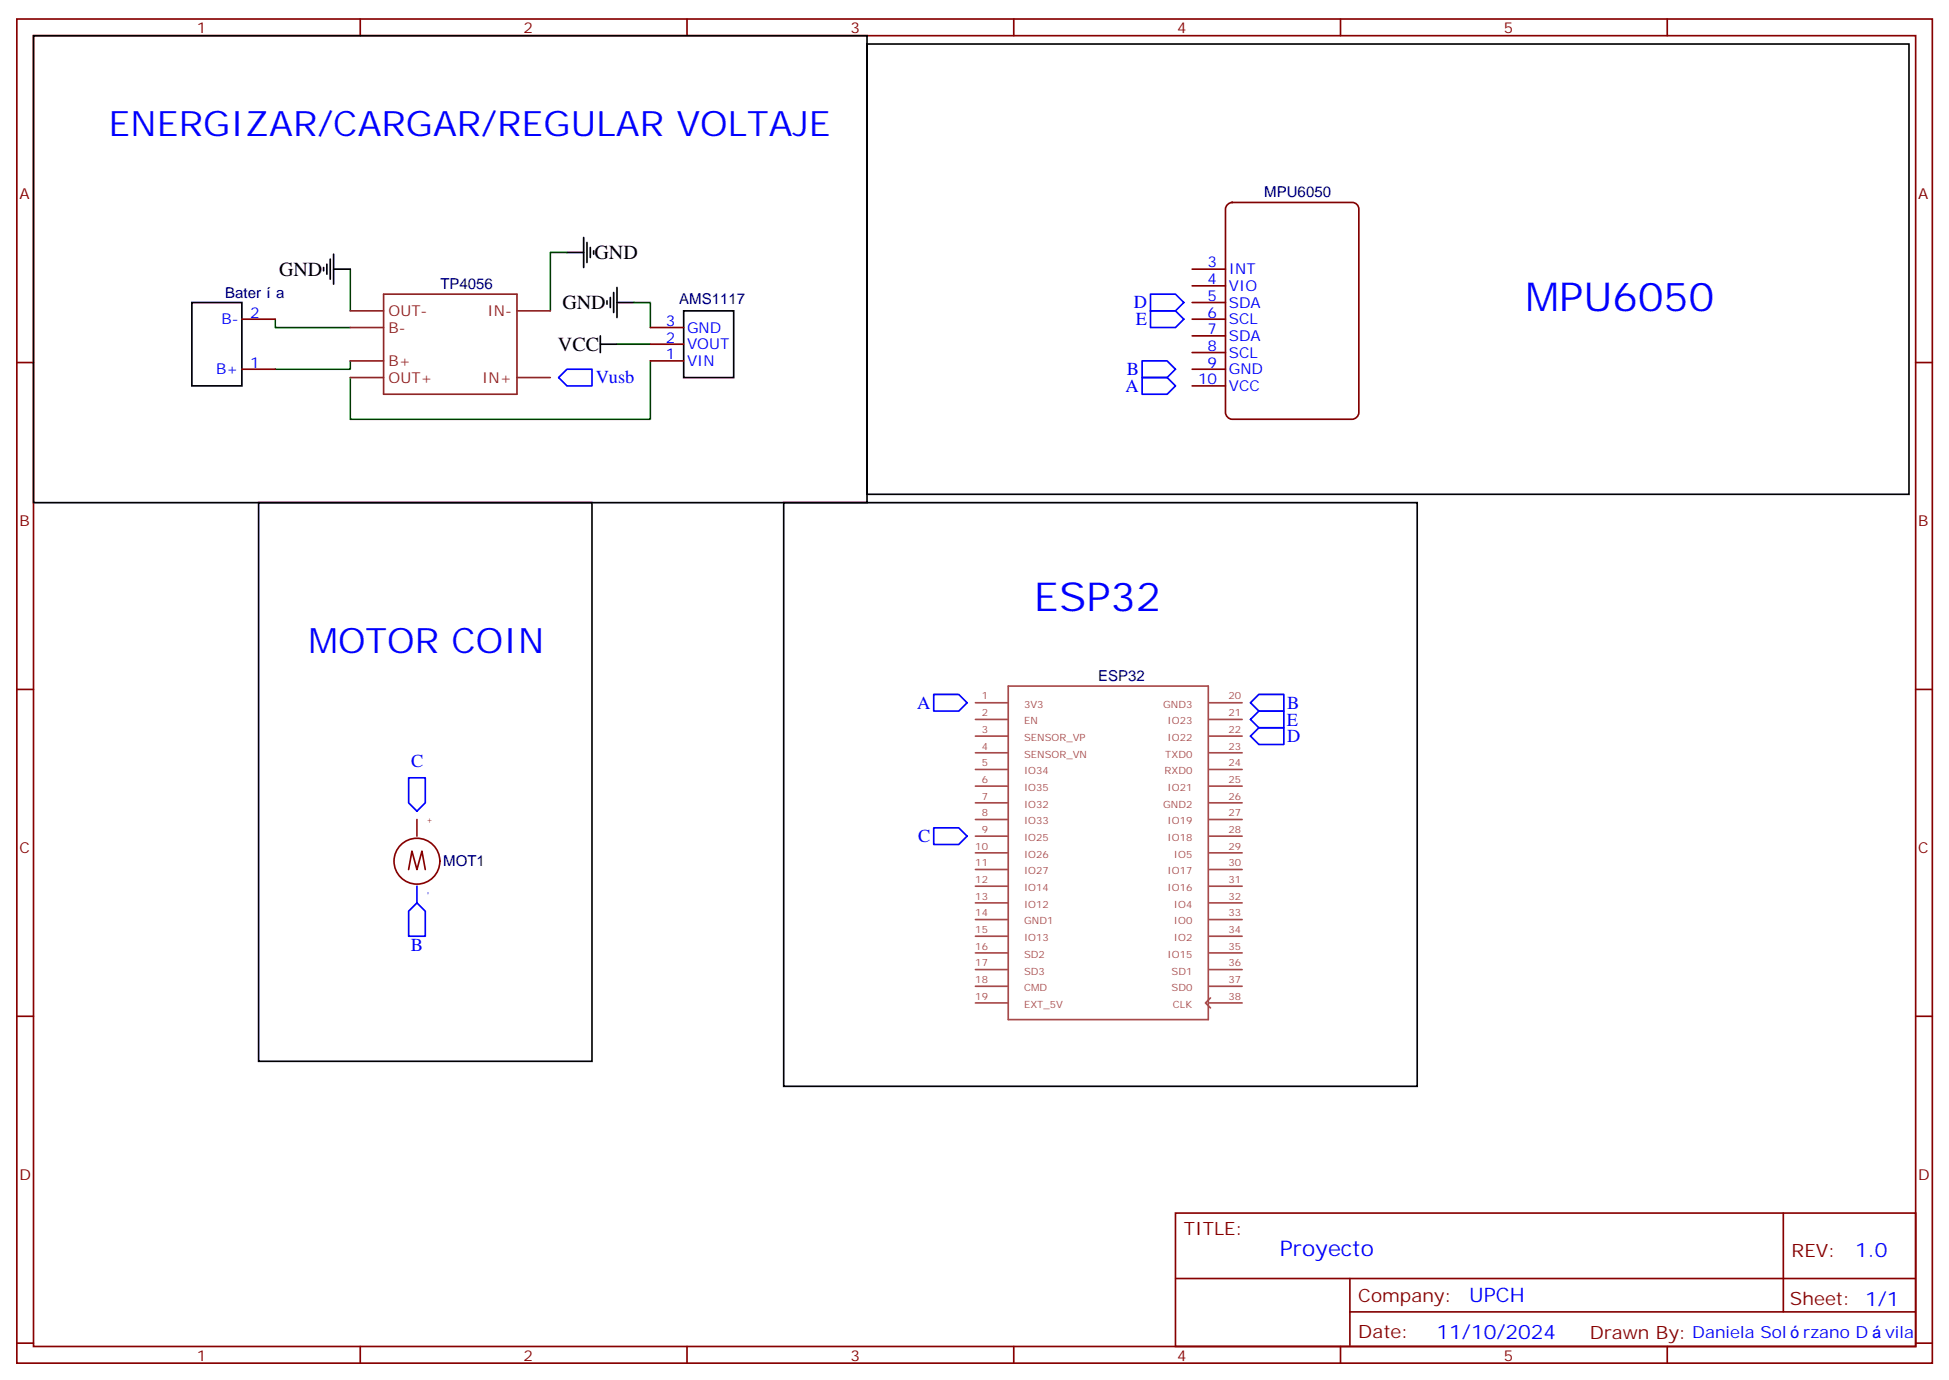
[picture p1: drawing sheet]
<svg xmlns="http://www.w3.org/2000/svg" width="412mm" height="292mm" viewBox="0 0 412 292" stroke-linecap="round" stroke-linejoin="round" font-family="sans-serif">
<path d="M259.6 43.4l.4-.3 .7-.3h25.4a1.41 1.41 0 0 1 1.4 1.4v43.1a1.51 1.51 0 0 1-1.4 1.4h-25.4a1.51 1.51 0 0 1-1.4-1.4v-43.1z" fill="#fff" stroke="#800000" stroke-width=".35"/>
<g fill="none" stroke="#870000" stroke-width=".35">
<path d="M3.6 4h405.3v284.4h-405.3zM7.1 7.5h398.3v277.3h-398.3zM76.2 4v3.5M145.4 4v3.5M214.5 4v3.5M283.7 4v3.5M352.8 4v3.5M252.3 56.9h7M3.6 76.7h3.5M51.2 67.5h7M51.2 78.1h7M137.6 69.3h7.1"/>
<path d="M137.6 72.8h7.1M137.6 76.3h7.1M252.3 60.5h7M252.3 64h7M252.3 67.5h7M252.3 71h7M252.3 74.6h7M252.3 78.1h7M405.4 76.7h3.5M252.3 81.6h7M3.6 145.8h3.5M405.4 145.8h3.5"/>
<path d="M86.5 183.9l.7-3.8 1 3.8 1.1-3.8 .7 3.8M3.6 215h3.5M405.4 215h3.5M248.7 256.6h156.7v28.2h-156.7zM377.4 256.6v20.9M248.8 270.5h156.4M285.7 277.5h119.5M285.7 270.5v14.1M3.6 284.1h3.5M76.2 284.8v3.6M145.4 284.8v3.6M214.5 284.8v3.6"/>
<path d="M283.7 284.8v3.6M352.8 284.8v3.6M405.4 284.1h3.5"/>
<circle cx="88.2" cy="182.2" r="4.9"/>
</g>
<g fill="none" stroke="#00f" stroke-width=".35">
<path d="M118.2 79.9l1.8-1.8h5.3v3.5h-5.3zM241.7 79.9h5.3l1.7 1.7-1.7 1.8h-5.3zM241.7 76.3h5.3l1.7 1.8-1.7 1.8h-5.3zM243.5 65.8h5.2l1.8 1.7-1.8 1.8h-5.2zM243.5 62.2h5.2l1.8 1.8-1.8 1.8h-5.2zM197.6 146.9h5.3l1.7 1.8-1.7 1.7h-5.3zM264.6 148.7l1.8-1.8h5.3v3.5h-5.3zM264.6 152.2l1.8-1.8h5.3v3.6h-5.3zM264.6 155.7l1.8-1.7h5.3v3.5h-5.3zM86.5 164.5h3.5v5.3l-1.8 1.8-1.7-1.8zM197.6 175.1h5.3l1.7 1.8-1.7 1.7h-5.3zM88.2 191l1.8 1.8v5.2h-3.5v-5.2z"/>
<path d="M88.2 187.5v3.5"/>
</g>
<path d="M88.2 173.4v3.5" fill="none" stroke="#f00" stroke-width=".35"/>
<g fill="none" stroke="#a64a4a" stroke-width=".35">
<path d="M206.4 148.7h7M206.4 152.2h7M206.4 155.7h7M206.4 159.2h7M213.4 145.1h42.3v70.6h-42.3zM255.9 148.7h7M255.9 152.2h7M255.9 155.7h7M255.9 159.2h7M206.4 169.8h7M206.4 176.9h7M206.4 173.4h7"/>
<path d="M206.4 166.3h7M206.4 162.8h7M255.9 169.8h7M255.9 176.9h7M255.9 173.4h7M255.9 166.3h7M255.9 162.8h7M206.4 194.5h7M206.4 198h7M206.4 191h7M206.4 180.4h7M206.4 187.5h7"/>
<path d="M206.4 183.9h7M255.9 194.5h7M255.9 198h7M255.9 191h7M255.9 180.4h7M255.9 187.5h7M255.9 183.9h7M206.4 212.2h7M206.4 208.6h7M206.4 201.6h7M206.4 205.1h7M255.9 212.2h7"/>
<path d="M255.9 208.6h7M255.9 201.6h7M255.9 205.1h7M256.2 211.1l-1.1 1.1 1.1 1"/>
</g>
<path d="M74.1 56.9v8.9M120 53.4h-3.5v12.4M58.2 67.5v1.8h15.9M74.1 76.3v1.8h-15.9M130.6 72.8h7M134.1 64h3.5v5.3M137.6 76.3v12.4h-63.5v-8.8" fill="none" stroke="#008700" stroke-width=".35"/>
<g fill="none" stroke="#000" stroke-width=".35">
<path d="M7.1 7.5h176.4v98.8h-176.4zM183.5 9.3h220.5v95.3h-220.5zM68.5 56.6v.7M69.2 55.9v2.1M69.9 54.8v4.3M70.6 56.9h3.5M70.6 53.8v6.3M120 53.4h3.5M123.5 50.2v6.4M124.2 51.3v4.2M124.9 52.4v2.1M125.6 53.1v.7"/>
<path d="M40.6 64h10.6v17.6h-10.6zM127 72.8h3.6M127 71v3.6M128.4 63.6v.7M129.2 62.9v2.2M129.9 61.9v4.2M130.6 64h3.5M130.6 60.8v6.4M144.7 65.8h10.6v14.1h-10.6zM54.7 106.3h70.6v118.2h-70.6zM165.8 106.3h134.1v123.5h-134.1z"/>
</g>
<path d="M74.1 79.9h7.1M74.1 65.8h7.1M74.1 76.3h7.1M74.1 69.3h7.1M81.2 62.2h28.2v21.2h-28.2zM109.4 79.9h7.1M109.4 65.8h7.1" fill="none" stroke="#8c2424" stroke-width=".35"/>
<g font-size="8.5" fill="#00f">
<text x="322.8" y="65.8">MPU6050</text>
<text x="218.8" y="129.3">ESP32</text>
</g>
<g font-size="7.4" fill="#00f">
<text x="23" y="28.7">ENERGIZAR/CARGAR/REGULAR VOLTAJE</text>
<text x="65.3" y="138.1">MOTOR COIN</text>
</g>
<text font-size="4.6" fill="#00f" x="270.8" y="265.6">Proyecto</text>
<g font-size="4.2">
<text x="59" y="58.4">GND</text>
<text x="125.8" y="54.9">GND</text>
<text x="119" y="65.5">GND</text>
<text x="118.1" y="74.3">VCC</text>
</g>
<g font-size="4.2" fill="#00f">
<text x="392.5" y="265.9">1.0</text>
<text x="310.9" y="275.4">UPCH</text>
<text x="304" y="283.2">11/10/2024</text>
</g>
<g font-size="3.9" fill="#00f">
<text x="240" y="65.2">D</text>
<text x="240.4" y="68.7">E</text>
<text x="126.1" y="81.1">Vusb</text>
<text x="238.2" y="82.9">A</text>
<text x="238.4" y="79.3">B</text>
<text x="194.1" y="149.9">A</text>
<text x="272.4" y="149.9">B</text>
<text x="272.3" y="153.5">E</text>
<text x="272.4" y="157">D</text>
<text x="87" y="162.3">C</text>
<text x="194.3" y="178.1">C</text>
<text x="86.9" y="201.3">B</text>
</g>
<g font-size="3.9" fill="#800">
<text x="250.5" y="261.2">TITLE:</text>
<text x="379.1" y="265.9">REV:</text>
<text x="287.4" y="275.4">Company:</text>
<text x="378.8" y="276">Sheet: 1/1</text>
<text x="287.4" y="283.1">Date:</text>
<text x="336.5" y="283.2">Drawn By: Daniela Sol</text>
</g>
<g font-size="3.5" fill="#00f">
<text x="381.6" y="283.1">rzano D</text>
<text x="398.9" y="283.1">vila</text>
</g>
<g font-size="3.2" fill="#800">
<text x="41.7" y="7">1</text>
<text x="110.8" y="7">2</text>
<text x="180" y="7">3</text>
<text x="249.1" y="7">4</text>
<text x="318.2" y="7">5</text>
<text x="4.1" y="42.1">A</text>
<text x="405.9" y="42.1">A</text>
<text x="4.1" y="111.3">B</text>
<text x="405.9" y="111.3">B</text>
<text x="4.1" y="180.4">C</text>
<text x="405.9" y="180.4">C</text>
<text x="4.1" y="249.6">D</text>
<text x="405.9" y="249.6">D</text>
<text x="41.7" y="287.8">1</text>
<text x="110.8" y="287.8">2</text>
<text x="180" y="287.8">3</text>
<text x="249.1" y="287.8">4</text>
<text x="318.2" y="287.8">5</text>
</g>
<g font-size="3.2" fill="#000080">
<text x="267.5" y="41.8">MPU6050</text>
<text x="47.7" y="62.9">Bater</text>
<text x="58.4" y="62.9">a</text>
<text x="93.2" y="61.2">TP4056</text>
<text x="143.7" y="64.4">AMS1117</text>
<text x="232.4" y="144.1">ESP32</text>
<text x="93.8" y="183.2">MOT1</text>
</g>
<g font-size="3.2" fill="#00f">
<text x="255.6" y="56.6">3</text>
<text x="260" y="58">INT</text>
<text x="255.5" y="60.1">4</text>
<text x="255.5" y="63.6">5</text>
<text x="260" y="61.5">VIO</text>
<text x="260" y="65.1">SDA</text>
<text x="46.9" y="68.6">B-</text>
<text x="53" y="67.2">2</text>
<text x="140.9" y="68.9">3</text>
<text x="145.4" y="70.3">GND</text>
<text x="255.5" y="67.2">6</text>
<text x="255.5" y="70.7">7</text>
<text x="260" y="68.6">SCL</text>
<text x="53" y="77.8">1</text>
<text x="140.9" y="72.5">2</text>
<text x="140.9" y="76">1</text>
<text x="145.4" y="73.9">VOUT</text>
<text x="145.4" y="77.4">VIN</text>
<text x="255.5" y="74.2">8</text>
<text x="255.5" y="77.8">9</text>
<text x="260" y="72.1">SDA</text>
<text x="260" y="75.6">SCL</text>
<text x="45.7" y="79.2">B+</text>
<text x="253.5" y="81.3">10</text>
<text x="260" y="79.2">GND</text>
<text x="260" y="82.7">VCC</text>
</g>
<g font-size="3.2" fill="#8d2323">
<text x="82.2" y="70.3">B-</text>
<text x="82.2" y="66.8">OUT-</text>
<text x="103.2" y="66.8">IN-</text>
<text x="82.2" y="77.4">B+</text>
<text x="82.2" y="80.9">OUT+</text>
<text x="102" y="80.9">IN+</text>
</g>
<g font-size="2.1" fill="#a54b4b">
<text x="207.7" y="148">1</text>
<text x="216.7" y="149.7">3V3</text>
<text x="246.1" y="149.7">GND3</text>
<text x="260" y="148">20</text>
<text x="207.7" y="151.5">2</text>
<text x="207.7" y="155">3</text>
<text x="216.7" y="153.2">EN</text>
<text x="247.1" y="153.2">IO23</text>
<text x="260" y="155">22</text>
<text x="260" y="151.5">21</text>
<text x="207.7" y="158.5">4</text>
<text x="216.7" y="160.3">SENSOR_VN</text>
<text x="216.7" y="156.8">SENSOR_VP</text>
<text x="246.6" y="160.3">TXD0</text>
<text x="247.1" y="156.8">IO22</text>
<text x="260" y="158.5">23</text>
<text x="207.7" y="162.1">5</text>
<text x="207.7" y="165.6">6</text>
<text x="216.7" y="163.8">IO34</text>
<text x="216.7" y="167.3">IO35</text>
<text x="246.4" y="163.8">RXD0</text>
<text x="247.1" y="167.3">IO21</text>
<text x="260" y="165.6">25</text>
<text x="260" y="162.1">24</text>
<text x="207.7" y="169.1">7</text>
<text x="207.7" y="172.7">8</text>
<text x="216.7" y="170.9">IO32</text>
<text x="246.1" y="170.9">GND2</text>
<text x="260" y="169.1">26</text>
<text x="260" y="172.7">27</text>
<text x="206.4" y="179.7">10</text>
<text x="207.7" y="176.2">9</text>
<text x="216.7" y="177.9">IO25</text>
<text x="216.7" y="174.4">IO33</text>
<text x="247.1" y="177.9">IO18</text>
<text x="247.1" y="174.4">IO19</text>
<text x="260" y="179.7">29</text>
<text x="260" y="176.2">28</text>
<text x="206.4" y="183.2">11</text>
<text x="216.7" y="181.5">IO26</text>
<text x="216.7" y="185">IO27</text>
<text x="247.1" y="185">IO17</text>
<text x="248.4" y="181.5">IO5</text>
<text x="260" y="183.2">30</text>
<text x="206.4" y="190.3">13</text>
<text x="206.4" y="186.8">12</text>
<text x="216.7" y="188.5">IO14</text>
<text x="247.1" y="188.5">IO16</text>
<text x="260" y="190.3">32</text>
<text x="260" y="186.8">31</text>
<text x="206.4" y="193.8">14</text>
<text x="206.4" y="197.4">15</text>
<text x="216.7" y="195.6">GND1</text>
<text x="216.7" y="192">IO12</text>
<text x="248.4" y="195.6">IO0</text>
<text x="248.4" y="192">IO4</text>
<text x="260" y="193.8">33</text>
<text x="260" y="197.4">34</text>
<text x="206.4" y="200.9">16</text>
<text x="216.7" y="199.1">IO13</text>
<text x="216.7" y="202.6">SD2</text>
<text x="247.1" y="202.6">IO15</text>
<text x="248.4" y="199.1">IO2</text>
<text x="260" y="200.9">35</text>
<text x="206.4" y="207.9">18</text>
<text x="206.4" y="204.4">17</text>
<text x="216.7" y="209.7">CMD</text>
<text x="216.7" y="206.1">SD3</text>
<text x="247.9" y="209.7">SD0</text>
<text x="247.9" y="206.1">SD1</text>
<text x="260" y="207.9">37</text>
<text x="260" y="204.4">36</text>
<text x="206.4" y="211.5">19</text>
<text x="216.7" y="213.2">EXT_5V</text>
<text x="248.2" y="213.2">CLK</text>
<text x="260" y="211.5">38</text>
</g>
<text font-size="1.8" fill="#f00" x="91.4" y="174.3" transform="rotate(-90 91.4 174.3)">+</text>
<text font-size="1.8" fill="#00f" x="91.1" y="189.3" transform="rotate(-90 91.1 189.3)">-</text>
</svg>
